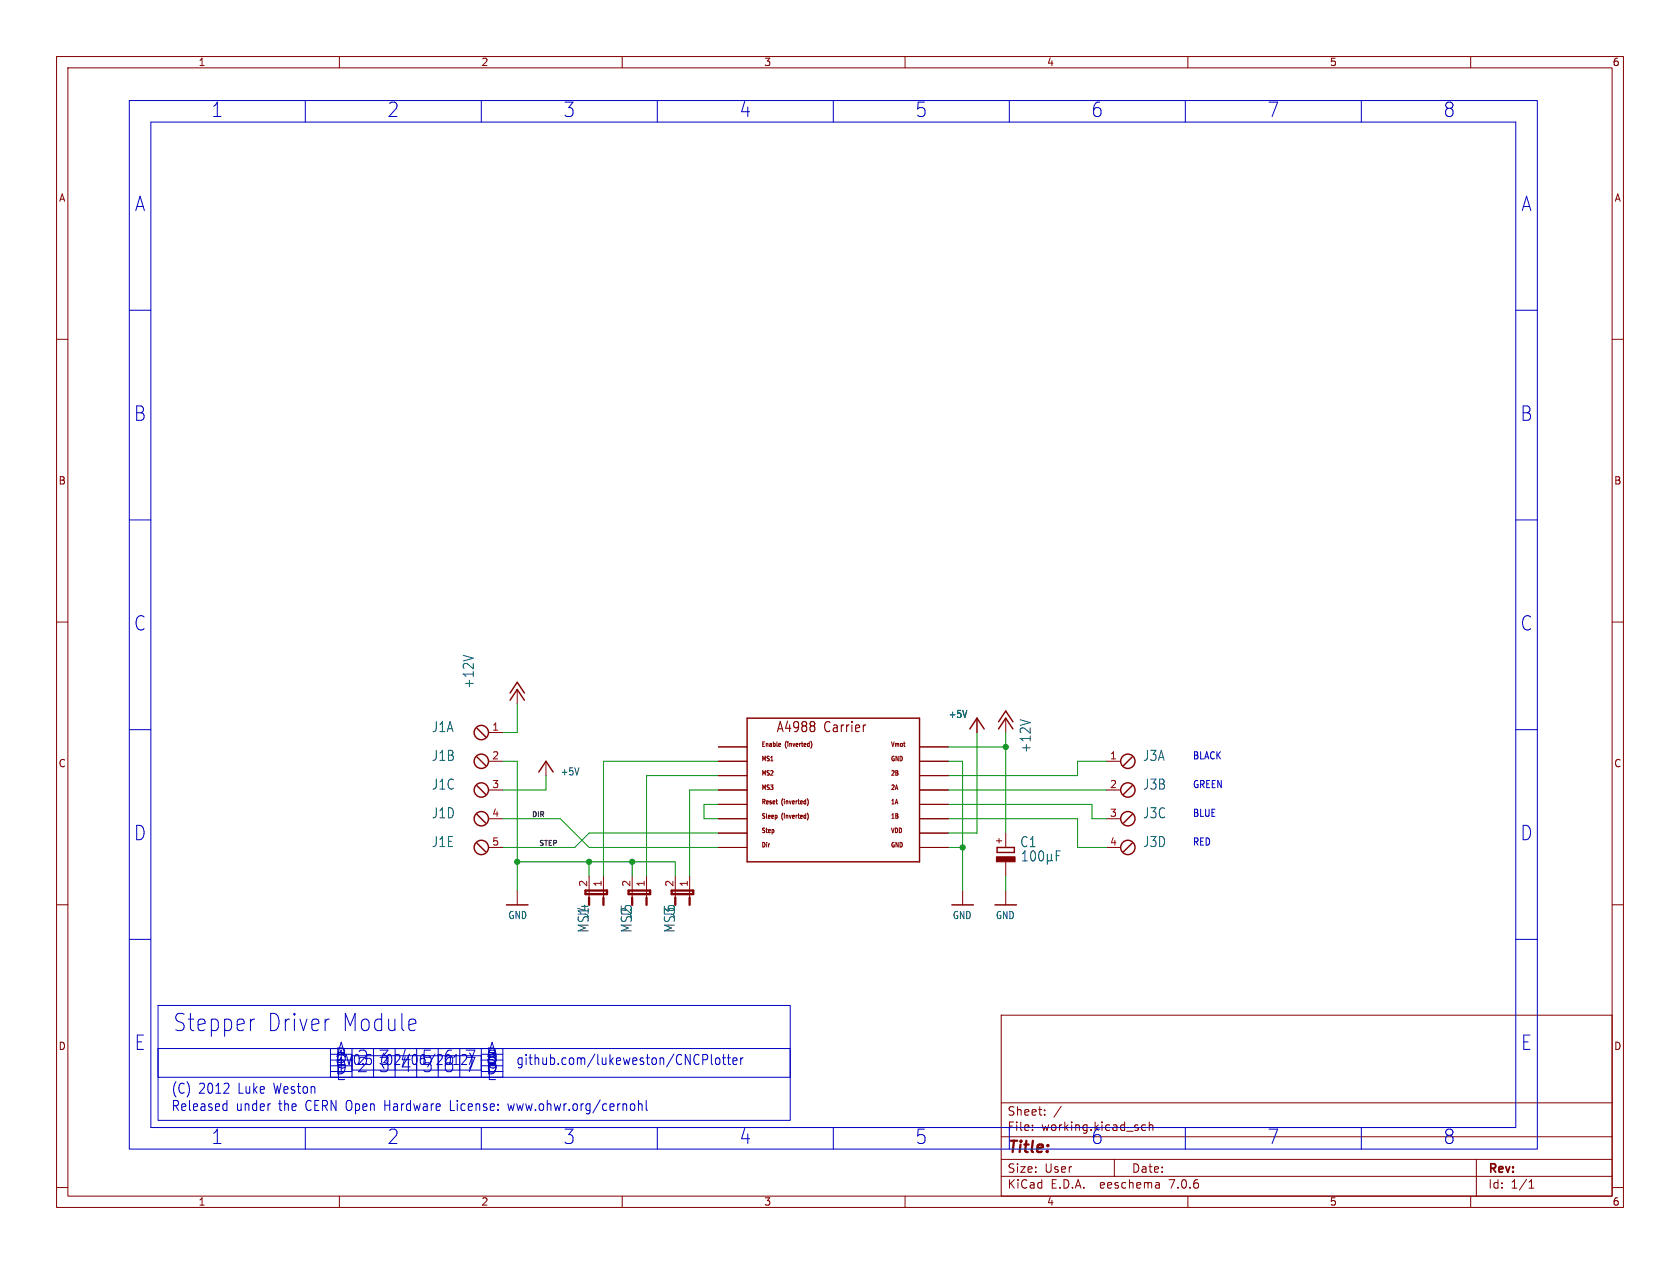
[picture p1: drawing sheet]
(kicad_sch (version 20230121) (generator eeschema)

 (paper "User" 297.002 223.52)

 (lib_symbols
  (symbol "working-eagle-import:+12V" (power) (in_bom yes) (on_board yes)
   (property "Reference" "#P+" (at 0 0 0) (effects (font (size 1.27 1.27)) hide))
   (property "Value" "+12V" (at -2.54 -5.08 90) (effects (font (size 1.778 1.5113)) (justify left bottom)))
   (property "Footprint" "" (at 0 0 0) (effects (font (size 1.27 1.27)) hide))
   (property "Datasheet" "" (at 0 0 0) (effects (font (size 1.27 1.27)) hide))
   (property "ki_locked" "" (at 0 0 0) (effects (font (size 1.27 1.27))))
   (symbol "+12V_1_0"
    (polyline (pts (xy 0 0) (xy -1.27 -1.905)) (stroke (width 0.254) (type solid)) (fill (type none)))
    (polyline (pts (xy 0 1.27) (xy -1.27 -0.635)) (stroke (width 0.254) (type solid)) (fill (type none)))
    (polyline (pts (xy 1.27 -1.905) (xy 0 0)) (stroke (width 0.254) (type solid)) (fill (type none)))
    (polyline (pts (xy 1.27 -0.635) (xy 0 1.27)) (stroke (width 0.254) (type solid)) (fill (type none)))
    (pin power_in line (at 0 -2.54 90) (length 2.54) (name "+12V" (effects (font (size 0 0)))) (number "1" (effects (font (size 0 0)))))))
  (symbol "working-eagle-import:+5V" (power) (in_bom yes) (on_board yes)
   (property "Reference" "" (at 0 0 0) (effects (font (size 1.27 1.27)) hide))
   (property "Value" "+5V" (at 2.54 0 0) (effects (font (size 1.27 1.0795)) (justify left bottom)))
   (property "Footprint" "" (at 0 0 0) (effects (font (size 1.27 1.27)) hide))
   (property "Datasheet" "" (at 0 0 0) (effects (font (size 1.27 1.27)) hide))
   (property "ki_locked" "" (at 0 0 0) (effects (font (size 1.27 1.27))))
   (symbol "+5V_1_0"
    (polyline (pts (xy 0 0) (xy -1.27 -1.905)) (stroke (width 0.254) (type solid)) (fill (type none)))
    (polyline (pts (xy 1.27 -1.905) (xy 0 0)) (stroke (width 0.254) (type solid)) (fill (type none)))
    (pin power_in line (at 0 -2.54 90) (length 2.54) (name "+5V" (effects (font (size 0 0)))) (number "1" (effects (font (size 0 0)))))))
  (symbol "working-eagle-import:A4988BREAKOUT" (in_bom yes) (on_board yes)
   (property "Reference" "" (at 0 0 0) (effects (font (size 1.27 1.27)) hide))
   (property "Value" "" (at 0 0 0) (effects (font (size 1.27 1.27)) hide))
   (property "Footprint" "working:A4988BREAKOUT" (at 0 0 0) (effects (font (size 1.27 1.27)) hide))
   (property "Datasheet" "" (at 0 0 0) (effects (font (size 1.27 1.27)) hide))
   (property "ki_locked" "" (at 0 0 0) (effects (font (size 1.27 1.27))))
   (symbol "A4988BREAKOUT_1_0"
    (polyline (pts (xy -20.32 -17.78) (xy 10.16 -17.78)) (stroke (width 0.254) (type solid)) (fill (type none)))
    (polyline (pts (xy -20.32 7.62) (xy -20.32 -17.78)) (stroke (width 0.254) (type solid)) (fill (type none)))
    (polyline (pts (xy 10.16 -17.78) (xy 10.16 7.62)) (stroke (width 0.254) (type solid)) (fill (type none)))
    (polyline (pts (xy 10.16 7.62) (xy -20.32 7.62)) (stroke (width 0.254) (type solid)) (fill (type none)))
    (text "1A" (at 5.08 -7.62 0) (effects (font (size 0.8128 0.6908)) (justify left bottom)))
    (text "1B" (at 5.08 -10.16 0) (effects (font (size 0.8128 0.6908)) (justify left bottom)))
    (text "2A" (at 5.08 -5.08 0) (effects (font (size 0.8128 0.6908)) (justify left bottom)))
    (text "2B" (at 5.08 -2.54 0) (effects (font (size 0.8128 0.6908)) (justify left bottom)))
    (text "A4988 Carrier" (at -15.24 5.08 0) (effects (font (size 1.778 1.5113)) (justify left bottom)))
    (text "Dir" (at -17.78 -15.24 0) (effects (font (size 0.8128 0.6908)) (justify left bottom)))
    (text "Enable (inverted)" (at -17.78 2.54 0) (effects (font (size 0.8128 0.6908)) (justify left bottom)))
    (text "GND" (at 5.08 -15.24 0) (effects (font (size 0.8128 0.6908)) (justify left bottom)))
    (text "GND" (at 5.08 0 0) (effects (font (size 0.8128 0.6908)) (justify left bottom)))
    (text "MS1" (at -17.78 0 0) (effects (font (size 0.8128 0.6908)) (justify left bottom)))
    (text "MS2" (at -17.78 -2.54 0) (effects (font (size 0.8128 0.6908)) (justify left bottom)))
    (text "MS3" (at -17.78 -5.08 0) (effects (font (size 0.8128 0.6908)) (justify left bottom)))
    (text "Reset (inverted)" (at -17.78 -7.62 0) (effects (font (size 0.8128 0.6908)) (justify left bottom)))
    (text "Sleep (inverted)" (at -17.78 -10.16 0) (effects (font (size 0.8128 0.6908)) (justify left bottom)))
    (text "Step" (at -17.78 -12.7 0) (effects (font (size 0.8128 0.6908)) (justify left bottom)))
    (text "VDD" (at 5.08 -12.7 0) (effects (font (size 0.8128 0.6908)) (justify left bottom)))
    (text "Vmot" (at 5.08 2.54 0) (effects (font (size 0.8128 0.6908)) (justify left bottom)))
    (pin output line (at 15.24 -7.62 180) (length 5.08) (name "1A" (effects (font (size 0 0)))) (number "1A" (effects (font (size 0 0)))))
    (pin output line (at 15.24 -10.16 180) (length 5.08) (name "1B" (effects (font (size 0 0)))) (number "1B" (effects (font (size 0 0)))))
    (pin output line (at 15.24 -5.08 180) (length 5.08) (name "2A" (effects (font (size 0 0)))) (number "2A" (effects (font (size 0 0)))))
    (pin output line (at 15.24 -2.54 180) (length 5.08) (name "2B" (effects (font (size 0 0)))) (number "2B" (effects (font (size 0 0)))))
    (pin input line (at -25.4 -15.24 0) (length 5.08) (name "DIR" (effects (font (size 0 0)))) (number "DIR" (effects (font (size 0 0)))))
    (pin input line (at -25.4 2.54 0) (length 5.08) (name "EN" (effects (font (size 0 0)))) (number "EN" (effects (font (size 0 0)))))
    (pin power_in line (at 15.24 0 180) (length 5.08) (name "GND@0" (effects (font (size 0 0)))) (number "GND" (effects (font (size 0 0)))))
    (pin power_in line (at 15.24 -15.24 180) (length 5.08) (name "GND@1" (effects (font (size 0 0)))) (number "GND@0" (effects (font (size 0 0)))))
    (pin input line (at -25.4 0 0) (length 5.08) (name "MS1" (effects (font (size 0 0)))) (number "MS1" (effects (font (size 0 0)))))
    (pin input line (at -25.4 -2.54 0) (length 5.08) (name "MS2" (effects (font (size 0 0)))) (number "MS2" (effects (font (size 0 0)))))
    (pin input line (at -25.4 -5.08 0) (length 5.08) (name "MS3" (effects (font (size 0 0)))) (number "MS3" (effects (font (size 0 0)))))
    (pin input line (at -25.4 -7.62 0) (length 5.08) (name "RST" (effects (font (size 0 0)))) (number "RST" (effects (font (size 0 0)))))
    (pin input line (at -25.4 -10.16 0) (length 5.08) (name "SLEEP" (effects (font (size 0 0)))) (number "SLP" (effects (font (size 0 0)))))
    (pin input line (at -25.4 -12.7 0) (length 5.08) (name "STEP" (effects (font (size 0 0)))) (number "STEP" (effects (font (size 0 0)))))
    (pin power_in line (at 15.24 -12.7 180) (length 5.08) (name "VDD" (effects (font (size 0 0)))) (number "VDD" (effects (font (size 0 0)))))
    (pin power_in line (at 15.24 2.54 180) (length 5.08) (name "VMOT" (effects (font (size 0 0)))) (number "VMOT" (effects (font (size 0 0)))))))
  (symbol "working-eagle-import:CPOL-EUE2.5-6" (in_bom yes) (on_board yes)
   (property "Reference" "C" (at 1.143 0.4826 0) (effects (font (size 1.778 1.5113)) (justify left bottom)))
   (property "Value" "" (at 1.143 -4.5974 0) (effects (font (size 1.778 1.5113)) (justify left bottom)))
   (property "Footprint" "working:E2,5-6" (at 0 0 0) (effects (font (size 1.27 1.27)) hide))
   (property "Datasheet" "" (at 0 0 0) (effects (font (size 1.27 1.27)) hide))
   (property "ki_locked" "" (at 0 0 0) (effects (font (size 1.27 1.27))))
   (symbol "CPOL-EUE2.5-6_1_0"
    (rectangle (start -1.651 -2.54) (end 1.651 -1.651) (stroke (width 0) (type default)) (fill (type outline)))
    (polyline (pts (xy -1.524 -0.889) (xy 1.524 -0.889)) (stroke (width 0.254) (type solid)) (fill (type none)))
    (polyline (pts (xy -1.524 0) (xy -1.524 -0.889)) (stroke (width 0.254) (type solid)) (fill (type none)))
    (polyline (pts (xy -1.524 0) (xy 1.524 0)) (stroke (width 0.254) (type solid)) (fill (type none)))
    (polyline (pts (xy 1.524 -0.889) (xy 1.524 0)) (stroke (width 0.254) (type solid)) (fill (type none)))
    (text "+" (at -0.5842 0.4064 900) (effects (font (size 1.27 1.0795)) (justify left bottom)))
    (pin passive line (at 0 2.54 270) (length 2.54) (name "+" (effects (font (size 0 0)))) (number "+" (effects (font (size 0 0)))))
    (pin passive line (at 0 -5.08 90) (length 2.54) (name "-" (effects (font (size 0 0)))) (number "-" (effects (font (size 0 0)))))))
  (symbol "working-eagle-import:GND" (power) (in_bom yes) (on_board yes)
   (property "Reference" "" (at 0 0 0) (effects (font (size 1.27 1.27)) hide))
   (property "Value" "GND" (at -1.651 -2.54 0) (effects (font (size 1.27 1.0795)) (justify left bottom)))
   (property "Footprint" "" (at 0 0 0) (effects (font (size 1.27 1.27)) hide))
   (property "Datasheet" "" (at 0 0 0) (effects (font (size 1.27 1.27)) hide))
   (property "ki_locked" "" (at 0 0 0) (effects (font (size 1.27 1.27))))
   (symbol "GND_1_0"
    (polyline (pts (xy -1.905 0) (xy 1.905 0)) (stroke (width 0.254) (type solid)) (fill (type none)))
    (pin power_in line (at 0 2.54 270) (length 2.54) (name "GND" (effects (font (size 0 0)))) (number "1" (effects (font (size 0 0)))))))
  (symbol "working-eagle-import:JP1E" (in_bom yes) (on_board yes)
   (property "Reference" "JP" (at -1.27 0 90) (effects (font (size 1.778 1.5113)) (justify left bottom)))
   (property "Value" "" (at 5.715 0 90) (effects (font (size 1.778 1.5113)) (justify left bottom)))
   (property "Footprint" "working:JP1" (at 0 0 0) (effects (font (size 1.27 1.27)) hide))
   (property "Datasheet" "" (at 0 0 0) (effects (font (size 1.27 1.27)) hide))
   (property "ki_locked" "" (at 0 0 0) (effects (font (size 1.27 1.27))))
   (symbol "JP1E_1_0"
    (polyline (pts (xy -0.635 0) (xy 3.175 0)) (stroke (width 0.4064) (type solid)) (fill (type none)))
    (polyline (pts (xy -0.635 0.635) (xy -0.635 0)) (stroke (width 0.4064) (type solid)) (fill (type none)))
    (polyline (pts (xy 0 0) (xy 0 1.27)) (stroke (width 0.1524) (type solid)) (fill (type none)))
    (polyline (pts (xy 0 2.54) (xy 0 1.27)) (stroke (width 0.4064) (type solid)) (fill (type none)))
    (polyline (pts (xy 2.54 0) (xy 2.54 1.27)) (stroke (width 0.1524) (type solid)) (fill (type none)))
    (polyline (pts (xy 2.54 2.54) (xy 2.54 1.27)) (stroke (width 0.4064) (type solid)) (fill (type none)))
    (polyline (pts (xy 3.175 0) (xy 3.175 0.635)) (stroke (width 0.4064) (type solid)) (fill (type none)))
    (polyline (pts (xy 3.175 0.635) (xy -0.635 0.635)) (stroke (width 0.4064) (type solid)) (fill (type none)))
    (pin passive line (at 0 -2.54 90) (length 2.54) (name "1" (effects (font (size 0 0)))) (number "1" (effects (font (size 1.27 1.27)))))
    (pin passive line (at 2.54 -2.54 90) (length 2.54) (name "2" (effects (font (size 0 0)))) (number "2" (effects (font (size 1.27 1.27)))))))
  (symbol "working-eagle-import:MPT4" (in_bom yes) (on_board yes)
   (property "Reference" "X" (at 3.556 -0.635 0) (effects (font (size 1.778 1.5113)) (justify left bottom)))
   (property "Value" "" (at -1.016 -3.302 0) (effects (font (size 1.778 1.5113)) (justify left bottom) hide))
   (property "Footprint" "working:4POL254" (at 0 0 0) (effects (font (size 1.27 1.27)) hide))
   (property "Datasheet" "" (at 0 0 0) (effects (font (size 1.27 1.27)) hide))
   (property "ki_locked" "" (at 0 0 0) (effects (font (size 1.27 1.27))))
   (symbol "MPT4_1_0"
    (polyline (pts (xy 2.032 0.762) (xy 0.508 -0.762)) (stroke (width 0.254) (type solid)) (fill (type none)))
    (circle (center 1.27 0) (radius 1.27) (stroke (width 0.254) (type solid)) (fill (type none)))
    (pin passive line (at -2.54 0 0) (length 2.54) (name "1" (effects (font (size 0 0)))) (number "1" (effects (font (size 1.27 1.27))))))
   (symbol "MPT4_2_0"
    (polyline (pts (xy 2.032 0.762) (xy 0.508 -0.762)) (stroke (width 0.254) (type solid)) (fill (type none)))
    (circle (center 1.27 0) (radius 1.27) (stroke (width 0.254) (type solid)) (fill (type none)))
    (pin passive line (at -2.54 0 0) (length 2.54) (name "1" (effects (font (size 0 0)))) (number "2" (effects (font (size 1.27 1.27))))))
   (symbol "MPT4_3_0"
    (polyline (pts (xy 2.032 0.762) (xy 0.508 -0.762)) (stroke (width 0.254) (type solid)) (fill (type none)))
    (circle (center 1.27 0) (radius 1.27) (stroke (width 0.254) (type solid)) (fill (type none)))
    (pin passive line (at -2.54 0 0) (length 2.54) (name "1" (effects (font (size 0 0)))) (number "3" (effects (font (size 1.27 1.27))))))
   (symbol "MPT4_4_0"
    (polyline (pts (xy 2.032 0.762) (xy 0.508 -0.762)) (stroke (width 0.254) (type solid)) (fill (type none)))
    (circle (center 1.27 0) (radius 1.27) (stroke (width 0.254) (type solid)) (fill (type none)))
    (pin passive line (at -2.54 0 0) (length 2.54) (name "1" (effects (font (size 0 0)))) (number "4" (effects (font (size 1.27 1.27)))))))
  (symbol "working-eagle-import:MPT5" (in_bom yes) (on_board yes)
   (property "Reference" "X" (at 3.556 -0.635 0) (effects (font (size 1.778 1.5113)) (justify left bottom)))
   (property "Value" "" (at -1.016 -3.302 0) (effects (font (size 1.778 1.5113)) (justify left bottom) hide))
   (property "Footprint" "working:5POL254" (at 0 0 0) (effects (font (size 1.27 1.27)) hide))
   (property "Datasheet" "" (at 0 0 0) (effects (font (size 1.27 1.27)) hide))
   (property "ki_locked" "" (at 0 0 0) (effects (font (size 1.27 1.27))))
   (symbol "MPT5_1_0"
    (polyline (pts (xy 2.032 0.762) (xy 0.508 -0.762)) (stroke (width 0.254) (type solid)) (fill (type none)))
    (circle (center 1.27 0) (radius 1.27) (stroke (width 0.254) (type solid)) (fill (type none)))
    (pin passive line (at -2.54 0 0) (length 2.54) (name "1" (effects (font (size 0 0)))) (number "1" (effects (font (size 1.27 1.27))))))
   (symbol "MPT5_2_0"
    (polyline (pts (xy 2.032 0.762) (xy 0.508 -0.762)) (stroke (width 0.254) (type solid)) (fill (type none)))
    (circle (center 1.27 0) (radius 1.27) (stroke (width 0.254) (type solid)) (fill (type none)))
    (pin passive line (at -2.54 0 0) (length 2.54) (name "1" (effects (font (size 0 0)))) (number "2" (effects (font (size 1.27 1.27))))))
   (symbol "MPT5_3_0"
    (polyline (pts (xy 2.032 0.762) (xy 0.508 -0.762)) (stroke (width 0.254) (type solid)) (fill (type none)))
    (circle (center 1.27 0) (radius 1.27) (stroke (width 0.254) (type solid)) (fill (type none)))
    (pin passive line (at -2.54 0 0) (length 2.54) (name "1" (effects (font (size 0 0)))) (number "3" (effects (font (size 1.27 1.27))))))
   (symbol "MPT5_4_0"
    (polyline (pts (xy 2.032 0.762) (xy 0.508 -0.762)) (stroke (width 0.254) (type solid)) (fill (type none)))
    (circle (center 1.27 0) (radius 1.27) (stroke (width 0.254) (type solid)) (fill (type none)))
    (pin passive line (at -2.54 0 0) (length 2.54) (name "1" (effects (font (size 0 0)))) (number "4" (effects (font (size 1.27 1.27))))))
   (symbol "MPT5_5_0"
    (polyline (pts (xy 2.032 0.762) (xy 0.508 -0.762)) (stroke (width 0.254) (type solid)) (fill (type none)))
    (circle (center 1.27 0) (radius 1.27) (stroke (width 0.254) (type solid)) (fill (type none)))
    (pin passive line (at -2.54 0 0) (length 2.54) (name "1" (effects (font (size 0 0)))) (number "5" (effects (font (size 1.27 1.27))))))))

 (junction (at 104.14 152.4) (diameter 0) (color 0 0 0 0))
 (junction (at 111.76 152.4) (diameter 0) (color 0 0 0 0))
 (junction (at 177.8 132.08) (diameter 0) (color 0 0 0 0))
 (junction (at 91.44 152.4) (diameter 0) (color 0 0 0 0))
 (junction (at 170.18 149.86) (diameter 0) (color 0 0 0 0))

 (wire (pts (xy 127 142.24) (xy 124.46 142.24)) (stroke (width 0.1524) (type solid)))
 (wire (pts (xy 106.68 134.62) (xy 106.68 154.94)) (stroke (width 0.1524) (type solid)))
 (wire (pts (xy 88.9 144.78) (xy 99.06 144.78)) (stroke (width 0.1524) (type solid)))
 (wire (pts (xy 99.06 144.78) (xy 104.14 149.86)) (stroke (width 0.1524) (type solid)))
 (wire (pts (xy 170.18 149.86) (xy 170.18 157.48)) (stroke (width 0.1524) (type solid)))
 (wire (pts (xy 170.18 149.86) (xy 170.18 134.62)) (stroke (width 0.1524) (type solid)))
 (wire (pts (xy 167.64 149.86) (xy 170.18 149.86)) (stroke (width 0.1524) (type solid)))
 (wire (pts (xy 111.76 152.4) (xy 119.38 152.4)) (stroke (width 0.1524) (type solid)))
 (wire (pts (xy 177.8 154.94) (xy 177.8 157.48)) (stroke (width 0.1524) (type solid)))
 (wire (pts (xy 167.64 147.32) (xy 172.72 147.32)) (stroke (width 0.1524) (type solid)))
 (wire (pts (xy 88.9 134.62) (xy 91.44 134.62)) (stroke (width 0.1524) (type solid)))
 (wire (pts (xy 88.9 139.7) (xy 96.52 139.7)) (stroke (width 0.1524) (type solid)))
 (wire (pts (xy 172.72 147.32) (xy 172.72 129.54)) (stroke (width 0.1524) (type solid)))
 (wire (pts (xy 190.5 134.62) (xy 195.58 134.62)) (stroke (width 0.1524) (type solid)))
 (wire (pts (xy 195.58 144.78) (xy 193.04 144.78)) (stroke (width 0.1524) (type solid)))
 (wire (pts (xy 104.14 149.86) (xy 127 149.86)) (stroke (width 0.1524) (type solid)))
 (wire (pts (xy 193.04 142.24) (xy 193.04 144.78)) (stroke (width 0.1524) (type solid)))
 (wire (pts (xy 119.38 152.4) (xy 119.38 154.94)) (stroke (width 0.1524) (type solid)))
 (wire (pts (xy 91.44 134.62) (xy 91.44 152.4)) (stroke (width 0.1524) (type solid)))
 (wire (pts (xy 167.64 142.24) (xy 193.04 142.24)) (stroke (width 0.1524) (type solid)))
 (wire (pts (xy 88.9 129.54) (xy 91.44 129.54)) (stroke (width 0.1524) (type solid)))
 (wire (pts (xy 127 137.16) (xy 114.3 137.16)) (stroke (width 0.1524) (type solid)))
 (wire (pts (xy 114.3 137.16) (xy 114.3 154.94)) (stroke (width 0.1524) (type solid)))
 (wire (pts (xy 195.58 139.7) (xy 167.64 139.7)) (stroke (width 0.1524) (type solid)))
 (wire (pts (xy 124.46 142.24) (xy 124.46 144.78)) (stroke (width 0.1524) (type solid)))
 (wire (pts (xy 167.64 132.08) (xy 177.8 132.08)) (stroke (width 0.1524) (type solid)))
 (wire (pts (xy 177.8 132.08) (xy 177.8 129.54)) (stroke (width 0.1524) (type solid)))
 (wire (pts (xy 127 139.7) (xy 121.92 139.7)) (stroke (width 0.1524) (type solid)))
 (wire (pts (xy 111.76 154.94) (xy 111.76 152.4)) (stroke (width 0.1524) (type solid)))
 (wire (pts (xy 104.14 152.4) (xy 111.76 152.4)) (stroke (width 0.1524) (type solid)))
 (wire (pts (xy 170.18 134.62) (xy 167.64 134.62)) (stroke (width 0.1524) (type solid)))
 (wire (pts (xy 101.6 149.86) (xy 104.14 147.32)) (stroke (width 0.1524) (type solid)))
 (wire (pts (xy 127 134.62) (xy 106.68 134.62)) (stroke (width 0.1524) (type solid)))
 (wire (pts (xy 121.92 139.7) (xy 121.92 154.94)) (stroke (width 0.1524) (type solid)))
 (wire (pts (xy 190.5 149.86) (xy 195.58 149.86)) (stroke (width 0.1524) (type solid)))
 (wire (pts (xy 190.5 137.16) (xy 190.5 134.62)) (stroke (width 0.1524) (type solid)))
 (wire (pts (xy 91.44 129.54) (xy 91.44 124.46)) (stroke (width 0.1524) (type solid)))
 (wire (pts (xy 167.64 137.16) (xy 190.5 137.16)) (stroke (width 0.1524) (type solid)))
 (wire (pts (xy 91.44 152.4) (xy 91.44 157.48)) (stroke (width 0.1524) (type solid)))
 (wire (pts (xy 190.5 144.78) (xy 190.5 149.86)) (stroke (width 0.1524) (type solid)))
 (wire (pts (xy 104.14 147.32) (xy 127 147.32)) (stroke (width 0.1524) (type solid)))
 (wire (pts (xy 167.64 144.78) (xy 190.5 144.78)) (stroke (width 0.1524) (type solid)))
 (wire (pts (xy 177.8 132.08) (xy 177.8 147.32)) (stroke (width 0.1524) (type solid)))
 (wire (pts (xy 96.52 139.7) (xy 96.52 137.16)) (stroke (width 0.1524) (type solid)))
 (wire (pts (xy 124.46 144.78) (xy 127 144.78)) (stroke (width 0.1524) (type solid)))
 (wire (pts (xy 91.44 152.4) (xy 104.14 152.4)) (stroke (width 0.1524) (type solid)))
 (wire (pts (xy 104.14 154.94) (xy 104.14 152.4)) (stroke (width 0.1524) (type solid)))
 (wire (pts (xy 88.9 149.86) (xy 101.6 149.86)) (stroke (width 0.1524) (type solid)))

 (polyline (pts (xy 240.665 199.39) (xy 240.665 203.2)) (stroke (width 0) (type default)) (fill (type none)))
 (polyline (pts (xy 27.94 185.42) (xy 139.7 185.42) (xy 139.7 198.12) (xy 27.94 198.12) (xy 27.94 185.42)) (stroke (width 0) (type default)) (fill (type none)))
 (polyline (pts (xy 85.09 185.42) (xy 85.09 189.23)) (stroke (width 0) (type default)) (fill (type none)))
 (polyline (pts (xy 77.47 186.69) (xy 77.47 190.5)) (stroke (width 0) (type default)) (fill (type none)))
 (polyline (pts (xy 73.66 185.42) (xy 73.66 189.23)) (stroke (width 0) (type default)) (fill (type none)))
 (polyline (pts (xy 22.86 129.032) (xy 26.67 129.032)) (stroke (width 0) (type default)) (fill (type none)))
 (polyline (pts (xy 267.97 21.59) (xy 267.97 199.39)) (stroke (width 0) (type default)) (fill (type none)))
 (polyline (pts (xy 66.04 186.69) (xy 66.04 190.5)) (stroke (width 0) (type default)) (fill (type none)))
 (polyline (pts (xy 53.975 199.39) (xy 53.975 203.2)) (stroke (width 0) (type default)) (fill (type none)))
 (polyline (pts (xy 81.28 186.69) (xy 81.28 190.5)) (stroke (width 0) (type default)) (fill (type none)))
 (polyline (pts (xy 58.42 185.42) (xy 88.9 185.42) (xy 88.9 190.5) (xy 58.42 190.5) (xy 58.42 185.42)) (stroke (width 0) (type default)) (fill (type none)))
 (polyline (pts (xy 62.23 186.69) (xy 62.23 190.5)) (stroke (width 0) (type default)) (fill (type none)))
 (polyline (pts (xy 116.205 17.78) (xy 116.205 21.59)) (stroke (width 0) (type default)) (fill (type none)))
 (polyline (pts (xy 178.435 17.78) (xy 178.435 21.59)) (stroke (width 0) (type default)) (fill (type none)))
 (polyline (pts (xy 22.86 17.78) (xy 271.78 17.78) (xy 271.78 203.2) (xy 22.86 203.2) (xy 22.86 17.78)) (stroke (width 0) (type default)) (fill (type none)))
 (polyline (pts (xy 209.55 199.39) (xy 209.55 203.2)) (stroke (width 0) (type default)) (fill (type none)))
 (polyline (pts (xy 22.86 91.948) (xy 26.67 91.948)) (stroke (width 0) (type default)) (fill (type none)))
 (polyline (pts (xy 73.66 186.69) (xy 73.66 190.5)) (stroke (width 0) (type default)) (fill (type none)))
 (polyline (pts (xy 267.97 54.864) (xy 271.78 54.864)) (stroke (width 0) (type default)) (fill (type none)))
 (polyline (pts (xy 267.97 91.948) (xy 271.78 91.948)) (stroke (width 0) (type default)) (fill (type none)))
 (polyline (pts (xy 267.97 199.39) (xy 26.67 199.39)) (stroke (width 0) (type default)) (fill (type none)))
 (polyline (pts (xy 85.09 186.69) (xy 85.09 190.5)) (stroke (width 0) (type default)) (fill (type none)))
 (polyline (pts (xy 85.09 187.452) (xy 88.9 187.452)) (stroke (width 0) (type default)) (fill (type none)))
 (polyline (pts (xy 22.86 54.864) (xy 26.67 54.864)) (stroke (width 0) (type default)) (fill (type none)))
 (polyline (pts (xy 85.09 189.23) (xy 85.09 186.69)) (stroke (width 0) (type default)) (fill (type none)))
 (polyline (pts (xy 85.09 199.39) (xy 85.09 203.2)) (stroke (width 0) (type default)) (fill (type none)))
 (polyline (pts (xy 58.42 189.484) (xy 62.23 189.484)) (stroke (width 0) (type default)) (fill (type none)))
 (polyline (pts (xy 147.32 199.39) (xy 147.32 203.2)) (stroke (width 0) (type default)) (fill (type none)))
 (polyline (pts (xy 85.09 17.78) (xy 85.09 21.59)) (stroke (width 0) (type default)) (fill (type none)))
 (polyline (pts (xy 62.23 185.42) (xy 62.23 189.23)) (stroke (width 0) (type default)) (fill (type none)))
 (polyline (pts (xy 267.97 21.59) (xy 26.67 21.59)) (stroke (width 0) (type default)) (fill (type none)))
 (polyline (pts (xy 116.205 199.39) (xy 116.205 203.2)) (stroke (width 0) (type default)) (fill (type none)))
 (polyline (pts (xy 22.86 166.116) (xy 26.67 166.116)) (stroke (width 0) (type default)) (fill (type none)))
 (polyline (pts (xy 85.09 189.484) (xy 88.9 189.484)) (stroke (width 0) (type default)) (fill (type none)))
 (polyline (pts (xy 27.94 177.8) (xy 139.7 177.8) (xy 139.7 190.5) (xy 27.94 190.5) (xy 27.94 177.8)) (stroke (width 0) (type default)) (fill (type none)))
 (polyline (pts (xy 62.23 189.23) (xy 62.23 186.69)) (stroke (width 0) (type default)) (fill (type none)))
 (polyline (pts (xy 240.665 17.78) (xy 240.665 21.59)) (stroke (width 0) (type default)) (fill (type none)))
 (polyline (pts (xy 58.42 188.468) (xy 62.23 188.468)) (stroke (width 0) (type default)) (fill (type none)))
 (polyline (pts (xy 147.32 17.78) (xy 147.32 21.59)) (stroke (width 0) (type default)) (fill (type none)))
 (polyline (pts (xy 81.28 185.42) (xy 81.28 189.23)) (stroke (width 0) (type default)) (fill (type none)))
 (polyline (pts (xy 66.04 185.42) (xy 66.04 189.23)) (stroke (width 0) (type default)) (fill (type none)))
 (polyline (pts (xy 53.975 17.78) (xy 53.975 21.59)) (stroke (width 0) (type default)) (fill (type none)))
 (polyline (pts (xy 69.85 185.42) (xy 69.85 189.23)) (stroke (width 0) (type default)) (fill (type none)))
 (polyline (pts (xy 267.97 129.032) (xy 271.78 129.032)) (stroke (width 0) (type default)) (fill (type none)))
 (polyline (pts (xy 77.47 185.42) (xy 77.47 189.23)) (stroke (width 0) (type default)) (fill (type none)))
 (polyline (pts (xy 267.97 166.116) (xy 271.78 166.116)) (stroke (width 0) (type default)) (fill (type none)))
 (polyline (pts (xy 58.42 186.436) (xy 62.23 186.436)) (stroke (width 0) (type default)) (fill (type none)))
 (polyline (pts (xy 58.42 187.452) (xy 62.23 187.452)) (stroke (width 0) (type default)) (fill (type none)))
 (polyline (pts (xy 85.09 186.69) (xy 62.23 186.69)) (stroke (width 0) (type default)) (fill (type none)))
 (polyline (pts (xy 178.435 199.39) (xy 178.435 203.2)) (stroke (width 0) (type default)) (fill (type none)))
 (polyline (pts (xy 69.85 186.69) (xy 69.85 190.5)) (stroke (width 0) (type default)) (fill (type none)))
 (polyline (pts (xy 26.67 21.59) (xy 26.67 199.39)) (stroke (width 0) (type default)) (fill (type none)))
 (polyline (pts (xy 209.55 17.78) (xy 209.55 21.59)) (stroke (width 0) (type default)) (fill (type none)))
 (polyline (pts (xy 85.09 189.23) (xy 62.23 189.23)) (stroke (width 0) (type default)) (fill (type none)))
 (polyline (pts (xy 85.09 186.436) (xy 88.9 186.436)) (stroke (width 0) (type default)) (fill (type none)))
 (polyline (pts (xy 85.09 188.468) (xy 88.9 188.468)) (stroke (width 0) (type default)) (fill (type none)))

 (text "4" (at 71.755 188.595 0) (effects (font (size 2.54 2.286))))
 (text "D" (at 86.995 188.976 0) (effects (font (size 2.54 2.286))))
 (text "B" (at 86.995 186.944 0) (effects (font (size 2.54 2.286))))
 (text "6" (at 193.9925 201.295 0) (effects (font (size 2.54 2.286))))
 (text "1" (at 38.4175 201.295 0) (effects (font (size 2.54 2.286))))
 (text "C" (at 24.765 110.49 0) (effects (font (size 2.54 2.286))))
 (text "8" (at 256.2225 201.295 0) (effects (font (size 2.54 2.286))))
 (text "Stepper Driver Module" (at 30.48 182.88 0) (effects (font (size 3.048 2.5908)) (justify left bottom)))
 (text "Released under the CERN Open Hardware License: www.ohwr.org/cernohl" (at 30.226 196.85 0) (effects (font (size 1.778 1.5113)) (justify left bottom)))
 (text "C" (at 60.325 187.96 0) (effects (font (size 2.54 2.286))))
 (text "GREEN" (at 210.82 139.7 0) (effects (font (size 1.27 1.0795)) (justify left bottom)))
 (text "6" (at 79.375 187.325 0) (effects (font (size 2.54 2.286))))
 (text "(C) 2012 Luke Weston" (at 30.226 193.802 0) (effects (font (size 1.778 1.5113)) (justify left bottom)))
 (text "BLACK" (at 210.82 134.62 0) (effects (font (size 1.27 1.0795)) (justify left bottom)))
 (text "8" (at 86.995 188.595 0) (effects (font (size 2.54 2.286))))
 (text "4" (at 131.7625 19.685 0) (effects (font (size 2.54 2.286))))
 (text "7" (at 83.185 188.595 0) (effects (font (size 2.54 2.286))))
 (text "5" (at 162.8775 19.685 0) (effects (font (size 2.54 2.286))))
 (text "1" (at 60.325 188.595 0) (effects (font (size 2.54 2.286))))
 (text "6" (at 79.375 188.595 0) (effects (font (size 2.54 2.286))))
 (text "E" (at 269.875 184.658 0) (effects (font (size 2.54 2.286))))
 (text "3" (at 67.945 188.595 0) (effects (font (size 2.54 2.286))))
 (text "7" (at 225.1075 19.685 0) (effects (font (size 2.54 2.286))))
 (text "D" (at 269.875 147.574 0) (effects (font (size 2.54 2.286))))
 (text "8" (at 86.995 187.325 0) (effects (font (size 2.54 2.286))))
 (text "3" (at 67.945 187.325 0) (effects (font (size 2.54 2.286))))
 (text "D" (at 24.765 147.574 0) (effects (font (size 2.54 2.286))))
 (text "6" (at 193.9925 19.685 0) (effects (font (size 2.54 2.286))))
 (text "7" (at 225.1075 201.295 0) (effects (font (size 2.54 2.286))))
 (text "D" (at 60.325 188.976 0) (effects (font (size 2.54 2.286))))
 (text "github.com/lukeweston/CNCPlotter" (at 91.186 188.722 0) (effects (font (size 1.778 1.5113)) (justify left bottom)))
 (text "3" (at 100.6475 201.295 0) (effects (font (size 2.54 2.286))))
 (text "B" (at 24.765 73.406 0) (effects (font (size 2.54 2.286))))
 (text "B" (at 60.325 186.944 0) (effects (font (size 2.54 2.286))))
 (text "C" (at 86.995 187.96 0) (effects (font (size 2.54 2.286))))
 (text "A" (at 269.875 36.322 0) (effects (font (size 2.54 2.286))))
 (text "1" (at 38.4175 19.685 0) (effects (font (size 2.54 2.286))))
 (text "4" (at 71.755 187.325 0) (effects (font (size 2.54 2.286))))
 (text "V0.5 (02/06/2012)" (at 60.96 188.722 0) (effects (font (size 1.778 1.5113)) (justify left bottom)))
 (text "8" (at 256.2225 19.685 0) (effects (font (size 2.54 2.286))))
 (text "1" (at 60.325 187.325 0) (effects (font (size 2.54 2.286))))
 (text "E" (at 24.765 184.658 0) (effects (font (size 2.54 2.286))))
 (text "2" (at 69.5325 201.295 0) (effects (font (size 2.54 2.286))))
 (text "5" (at 75.565 187.325 0) (effects (font (size 2.54 2.286))))
 (text "5" (at 162.8775 201.295 0) (effects (font (size 2.54 2.286))))
 (text "B" (at 269.875 73.406 0) (effects (font (size 2.54 2.286))))
 (text "A" (at 60.325 185.928 0) (effects (font (size 2.54 2.286))))
 (text "E" (at 60.325 189.992 0) (effects (font (size 2.54 2.286))))
 (text "C" (at 269.875 110.49 0) (effects (font (size 2.54 2.286))))
 (text "3" (at 100.6475 19.685 0) (effects (font (size 2.54 2.286))))
 (text "RED" (at 210.82 149.86 0) (effects (font (size 1.27 1.0795)) (justify left bottom)))
 (text "5" (at 75.565 188.595 0) (effects (font (size 2.54 2.286))))
 (text "7" (at 83.185 187.325 0) (effects (font (size 2.54 2.286))))
 (text "E" (at 86.995 189.992 0) (effects (font (size 2.54 2.286))))
 (text "4" (at 131.7625 201.295 0) (effects (font (size 2.54 2.286))))
 (text "2" (at 64.135 187.325 0) (effects (font (size 2.54 2.286))))
 (text "A" (at 86.995 185.928 0) (effects (font (size 2.54 2.286))))
 (text "A" (at 24.765 36.322 0) (effects (font (size 2.54 2.286))))
 (text "2" (at 64.135 188.595 0) (effects (font (size 2.54 2.286))))
 (text "BLUE" (at 210.82 144.78 0) (effects (font (size 1.27 1.0795)) (justify left bottom)))
 (text "2" (at 69.5325 19.685 0) (effects (font (size 2.54 2.286))))

 (label "DIR" (at 93.98 144.78 0) (fields_autoplaced) (effects (font (size 0.889 0.889)) (justify left bottom)))
 (label "STEP" (at 95.25 149.86 0) (fields_autoplaced) (effects (font (size 0.889 0.889)) (justify left bottom)))

 (symbol (lib_id "working-eagle-import:JP1E") (at 114.3 157.48 180) (unit 1) (in_bom yes) (on_board yes) (dnp no)
  (property "Reference" "J5" (at 111.76 162.56 90) (effects (font (size 1.778 1.5113)) (justify right top)))
  (property "Value" "MS2" (at 111.76 165.1 90) (effects (font (size 1.778 1.5113)) (justify right top)))
  (property "Footprint" "working:JP1" (at 114.3 157.48 0) (effects (font (size 1.27 1.27)) hide))
  (property "Datasheet" "" (at 114.3 157.48 0) (effects (font (size 1.27 1.27)) hide)) (pin "1") (pin "2"))

 (symbol (lib_id "working-eagle-import:GND") (at 170.18 160.02 0) (mirror y) (unit 1) (in_bom yes) (on_board yes) (dnp no)
  (property "Reference" "#U$1" (at 170.18 160.02 0) (effects (font (size 1.27 1.27)) hide))
  (property "Value" "GND" (at 171.831 162.56 0) (effects (font (size 1.27 1.0795)) (justify left bottom)))
  (property "Footprint" "" (at 170.18 160.02 0) (effects (font (size 1.27 1.27)) hide))
  (property "Datasheet" "" (at 170.18 160.02 0) (effects (font (size 1.27 1.27)) hide)) (pin "1"))

 (symbol (lib_id "working-eagle-import:GND") (at 177.8 160.02 0) (mirror y) (unit 1) (in_bom yes) (on_board yes) (dnp no)
  (property "Reference" "#U$4" (at 177.8 160.02 0) (effects (font (size 1.27 1.27)) hide))
  (property "Value" "GND" (at 179.451 162.56 0) (effects (font (size 1.27 1.0795)) (justify left bottom)))
  (property "Footprint" "" (at 177.8 160.02 0) (effects (font (size 1.27 1.27)) hide))
  (property "Datasheet" "" (at 177.8 160.02 0) (effects (font (size 1.27 1.27)) hide)) (pin "1"))

 (symbol (lib_id "working-eagle-import:MPT4") (at 198.12 144.78 0) (unit 3) (in_bom yes) (on_board yes) (dnp no)
  (property "Reference" "J3" (at 201.93 144.78 0) (effects (font (size 1.778 1.5113)) (justify left bottom)))
  (property "Value" "Z Motor" (at 197.104 148.082 0) (effects (font (size 1.778 1.5113)) (justify left bottom) hide))
  (property "Footprint" "working:4POL254" (at 198.12 144.78 0) (effects (font (size 1.27 1.27)) hide))
  (property "Datasheet" "" (at 198.12 144.78 0) (effects (font (size 1.27 1.27)) hide))
  (property "OC_FARNELL" "unknown" (at 198.12 144.78 0) (effects (font (size 1.27 1.27)) hide))
  (property "OC_NEWARK" "unknown" (at 198.12 144.78 0) (effects (font (size 1.27 1.27)) hide)) (pin "1") (pin "2") (pin "3") (pin "4"))

 (symbol (lib_id "working-eagle-import:MPT5") (at 86.36 144.78 0) (mirror y) (unit 4) (in_bom yes) (on_board yes) (dnp no)
  (property "Reference" "J1" (at 76.2 144.78 0) (effects (font (size 1.778 1.5113)) (justify right bottom)))
  (property "Value" "Z Drive" (at 87.376 148.082 0) (effects (font (size 1.778 1.5113)) (justify left bottom) hide))
  (property "Footprint" "working:5POL254" (at 86.36 144.78 0) (effects (font (size 1.27 1.27)) hide))
  (property "Datasheet" "" (at 86.36 144.78 0) (effects (font (size 1.27 1.27)) hide)) (pin "1") (pin "2") (pin "3") (pin "4") (pin "5"))

 (symbol (lib_id "working-eagle-import:+12V") (at 177.8 127 0) (mirror y) (unit 1) (in_bom yes) (on_board yes) (dnp no)
  (property "Reference" "#P+1" (at 177.8 127 0) (effects (font (size 1.27 1.27)) hide))
  (property "Value" "+12V" (at 180.34 127 90) (effects (font (size 1.778 1.5113)) (justify right bottom)))
  (property "Footprint" "" (at 177.8 127 0) (effects (font (size 1.27 1.27)) hide))
  (property "Datasheet" "" (at 177.8 127 0) (effects (font (size 1.27 1.27)) hide)) (pin "1"))

 (symbol (lib_id "working-eagle-import:JP1E") (at 106.68 157.48 180) (unit 1) (in_bom yes) (on_board yes) (dnp no)
  (property "Reference" "J4" (at 104.14 162.56 90) (effects (font (size 1.778 1.5113)) (justify right top)))
  (property "Value" "MS1" (at 104.14 165.1 90) (effects (font (size 1.778 1.5113)) (justify right top)))
  (property "Footprint" "working:JP1" (at 106.68 157.48 0) (effects (font (size 1.27 1.27)) hide))
  (property "Datasheet" "" (at 106.68 157.48 0) (effects (font (size 1.27 1.27)) hide)) (pin "1") (pin "2"))

 (symbol (lib_id "working-eagle-import:MPT5") (at 86.36 149.86 0) (mirror y) (unit 5) (in_bom yes) (on_board yes) (dnp no)
  (property "Reference" "J1" (at 76.2 149.86 0) (effects (font (size 1.778 1.5113)) (justify right bottom)))
  (property "Value" "Z Drive" (at 81.28 127 0) (effects (font (size 1.778 1.5113)) (justify right bottom) hide))
  (property "Footprint" "working:5POL254" (at 86.36 149.86 0) (effects (font (size 1.27 1.27)) hide))
  (property "Datasheet" "" (at 86.36 149.86 0) (effects (font (size 1.27 1.27)) hide)) (pin "1") (pin "2") (pin "3") (pin "4") (pin "5"))

 (symbol (lib_id "working-eagle-import:MPT5") (at 86.36 134.62 0) (mirror y) (unit 2) (in_bom yes) (on_board yes) (dnp no)
  (property "Reference" "J1" (at 76.2 134.62 0) (effects (font (size 1.778 1.5113)) (justify right bottom)))
  (property "Value" "Z Drive" (at 87.376 137.922 0) (effects (font (size 1.778 1.5113)) (justify left bottom) hide))
  (property "Footprint" "working:5POL254" (at 86.36 134.62 0) (effects (font (size 1.27 1.27)) hide))
  (property "Datasheet" "" (at 86.36 134.62 0) (effects (font (size 1.27 1.27)) hide)) (pin "1") (pin "2") (pin "3") (pin "4") (pin "5"))

 (symbol (lib_id "working-eagle-import:+12V") (at 91.44 121.92 0) (unit 1) (in_bom yes) (on_board yes) (dnp no)
  (property "Reference" "#P+18" (at 91.44 121.92 0) (effects (font (size 1.27 1.27)) hide))
  (property "Value" "+12V" (at 83.82 121.92 90) (effects (font (size 1.778 1.5113)) (justify left bottom)))
  (property "Footprint" "" (at 91.44 121.92 0) (effects (font (size 1.27 1.27)) hide))
  (property "Datasheet" "" (at 91.44 121.92 0) (effects (font (size 1.27 1.27)) hide)) (pin "1"))

 (symbol (lib_id "working-eagle-import:+5V") (at 96.52 134.62 0) (unit 1) (in_bom yes) (on_board yes) (dnp no)
  (property "Reference" "#U$109" (at 96.52 134.62 0) (effects (font (size 1.27 1.27)) hide))
  (property "Value" "+5V" (at 99.06 137.16 0) (effects (font (size 1.27 1.0795)) (justify left bottom)))
  (property "Footprint" "" (at 96.52 134.62 0) (effects (font (size 1.27 1.27)) hide))
  (property "Datasheet" "" (at 96.52 134.62 0) (effects (font (size 1.27 1.27)) hide)) (pin "1"))

 (symbol (lib_id "working-eagle-import:A4988BREAKOUT") (at 152.4 134.62 0) (unit 1) (in_bom yes) (on_board yes) (dnp no)
  (property "Reference" "J2" (at 152.4 134.62 0) (effects (font (size 1.27 1.27)) hide))
  (property "Value" "A4988BREAKOUT" (at 152.4 134.62 0) (effects (font (size 1.27 1.27)) hide))
  (property "Footprint" "working:A4988BREAKOUT" (at 152.4 134.62 0) (effects (font (size 1.27 1.27)) hide))
  (property "Datasheet" "" (at 152.4 134.62 0) (effects (font (size 1.27 1.27)) hide)) (pin "1A") (pin "1B") (pin "2A") (pin "2B") (pin "DIR") (pin "EN") (pin "GND") (pin "GND@0") (pin "MS1") (pin "MS2") (pin "MS3") (pin "RST") (pin "SLP") (pin "STEP") (pin "VDD") (pin "VMOT"))

 (symbol (lib_id "working-eagle-import:MPT4") (at 198.12 139.7 0) (unit 2) (in_bom yes) (on_board yes) (dnp no)
  (property "Reference" "J3" (at 201.93 139.7 0) (effects (font (size 1.778 1.5113)) (justify left bottom)))
  (property "Value" "Z Motor" (at 197.104 143.002 0) (effects (font (size 1.778 1.5113)) (justify left bottom) hide))
  (property "Footprint" "working:4POL254" (at 198.12 139.7 0) (effects (font (size 1.27 1.27)) hide))
  (property "Datasheet" "" (at 198.12 139.7 0) (effects (font (size 1.27 1.27)) hide))
  (property "OC_FARNELL" "unknown" (at 198.12 139.7 0) (effects (font (size 1.27 1.27)) hide))
  (property "OC_NEWARK" "unknown" (at 198.12 139.7 0) (effects (font (size 1.27 1.27)) hide)) (pin "1") (pin "2") (pin "3") (pin "4"))

 (symbol (lib_id "working-eagle-import:+5V") (at 172.72 127 0) (unit 1) (in_bom yes) (on_board yes) (dnp no)
  (property "Reference" "#U$2" (at 172.72 127 0) (effects (font (size 1.27 1.27)) hide))
  (property "Value" "+5V" (at 167.64 127 0) (effects (font (size 1.27 1.0795)) (justify left bottom)))
  (property "Footprint" "" (at 172.72 127 0) (effects (font (size 1.27 1.27)) hide))
  (property "Datasheet" "" (at 172.72 127 0) (effects (font (size 1.27 1.27)) hide)) (pin "1"))

 (symbol (lib_id "working-eagle-import:CPOL-EUE2.5-6") (at 177.8 149.86 0) (unit 1) (in_bom yes) (on_board yes) (dnp no)
  (property "Reference" "C1" (at 180.213 149.8854 0) (effects (font (size 1.778 1.5113)) (justify left bottom)))
  (property "Value" "100µF" (at 180.34 152.4 0) (effects (font (size 1.778 1.5113)) (justify left bottom)))
  (property "Footprint" "working:E2,5-6" (at 177.8 149.86 0) (effects (font (size 1.27 1.27)) hide))
  (property "Datasheet" "" (at 177.8 149.86 0) (effects (font (size 1.27 1.27)) hide))
  (property "VOLTAGE" "35V" (at 180.34 154.94 0) (effects (font (size 1.27 1.27)) (justify left bottom) hide))
  (pin "+")
  (pin "-"))

 (symbol (lib_id "working-eagle-import:MPT4") (at 198.12 134.62 0) (unit 1) (in_bom yes) (on_board yes) (dnp no)
  (property "Reference" "J3" (at 201.93 134.62 0) (effects (font (size 1.778 1.5113)) (justify left bottom)))
  (property "Value" "Z Motor" (at 197.104 137.922 0) (effects (font (size 1.778 1.5113)) (justify left bottom) hide))
  (property "Footprint" "working:4POL254" (at 198.12 134.62 0) (effects (font (size 1.27 1.27)) hide))
  (property "Datasheet" "" (at 198.12 134.62 0) (effects (font (size 1.27 1.27)) hide))
  (property "OC_FARNELL" "unknown" (at 198.12 134.62 0) (effects (font (size 1.27 1.27)) hide))
  (property "OC_NEWARK" "unknown" (at 198.12 134.62 0) (effects (font (size 1.27 1.27)) hide)) (pin "1") (pin "2") (pin "3") (pin "4"))

 (symbol (lib_id "working-eagle-import:MPT5") (at 86.36 139.7 0) (mirror y) (unit 3) (in_bom yes) (on_board yes) (dnp no)
  (property "Reference" "J1" (at 76.2 139.7 0) (effects (font (size 1.778 1.5113)) (justify right bottom)))
  (property "Value" "Z Drive" (at 87.376 143.002 0) (effects (font (size 1.778 1.5113)) (justify left bottom) hide))
  (property "Footprint" "working:5POL254" (at 86.36 139.7 0) (effects (font (size 1.27 1.27)) hide))
  (property "Datasheet" "" (at 86.36 139.7 0) (effects (font (size 1.27 1.27)) hide)) (pin "1") (pin "2") (pin "3") (pin "4") (pin "5"))

 (symbol (lib_id "working-eagle-import:GND") (at 91.44 160.02 0) (unit 1) (in_bom yes) (on_board yes) (dnp no)
  (property "Reference" "#U$110" (at 91.44 160.02 0) (effects (font (size 1.27 1.27)) hide))
  (property "Value" "GND" (at 89.789 162.56 0) (effects (font (size 1.27 1.0795)) (justify left bottom)))
  (property "Footprint" "" (at 91.44 160.02 0) (effects (font (size 1.27 1.27)) hide))
  (property "Datasheet" "" (at 91.44 160.02 0) (effects (font (size 1.27 1.27)) hide)) (pin "1"))

 (symbol (lib_id "working-eagle-import:MPT4") (at 198.12 149.86 0) (unit 4) (in_bom yes) (on_board yes) (dnp no)
  (property "Reference" "J3" (at 201.93 149.86 0) (effects (font (size 1.778 1.5113)) (justify left bottom)))
  (property "Value" "Z Motor" (at 200.66 132.08 0) (effects (font (size 1.778 1.5113)) (justify left bottom) hide))
  (property "Footprint" "working:4POL254" (at 198.12 149.86 0) (effects (font (size 1.27 1.27)) hide))
  (property "Datasheet" "" (at 198.12 149.86 0) (effects (font (size 1.27 1.27)) hide))
  (property "OC_FARNELL" "unknown" (at 198.12 149.86 0) (effects (font (size 1.27 1.27)) hide))
  (property "OC_NEWARK" "unknown" (at 198.12 149.86 0) (effects (font (size 1.27 1.27)) hide)) (pin "1") (pin "2") (pin "3") (pin "4"))

 (symbol (lib_id "working-eagle-import:MPT5") (at 86.36 129.54 0) (mirror y) (unit 1) (in_bom yes) (on_board yes) (dnp no)
  (property "Reference" "J1" (at 76.2 129.54 0) (effects (font (size 1.778 1.5113)) (justify right bottom)))
  (property "Value" "Z Drive" (at 87.376 132.842 0) (effects (font (size 1.778 1.5113)) (justify left bottom) hide))
  (property "Footprint" "working:5POL254" (at 86.36 129.54 0) (effects (font (size 1.27 1.27)) hide))
  (property "Datasheet" "" (at 86.36 129.54 0) (effects (font (size 1.27 1.27)) hide)) (pin "1") (pin "2") (pin "3") (pin "4") (pin "5"))

 (symbol (lib_id "working-eagle-import:JP1E") (at 121.92 157.48 180) (unit 1) (in_bom yes) (on_board yes) (dnp no)
  (property "Reference" "J6" (at 119.38 162.56 90) (effects (font (size 1.778 1.5113)) (justify right top)))
  (property "Value" "MS3" (at 119.38 165.1 90) (effects (font (size 1.778 1.5113)) (justify right top)))
  (property "Footprint" "working:JP1" (at 121.92 157.48 0) (effects (font (size 1.27 1.27)) hide))
  (property "Datasheet" "" (at 121.92 157.48 0) (effects (font (size 1.27 1.27)) hide)) (pin "1") (pin "2"))

 (sheet_instances (path "" (page "1"))))
